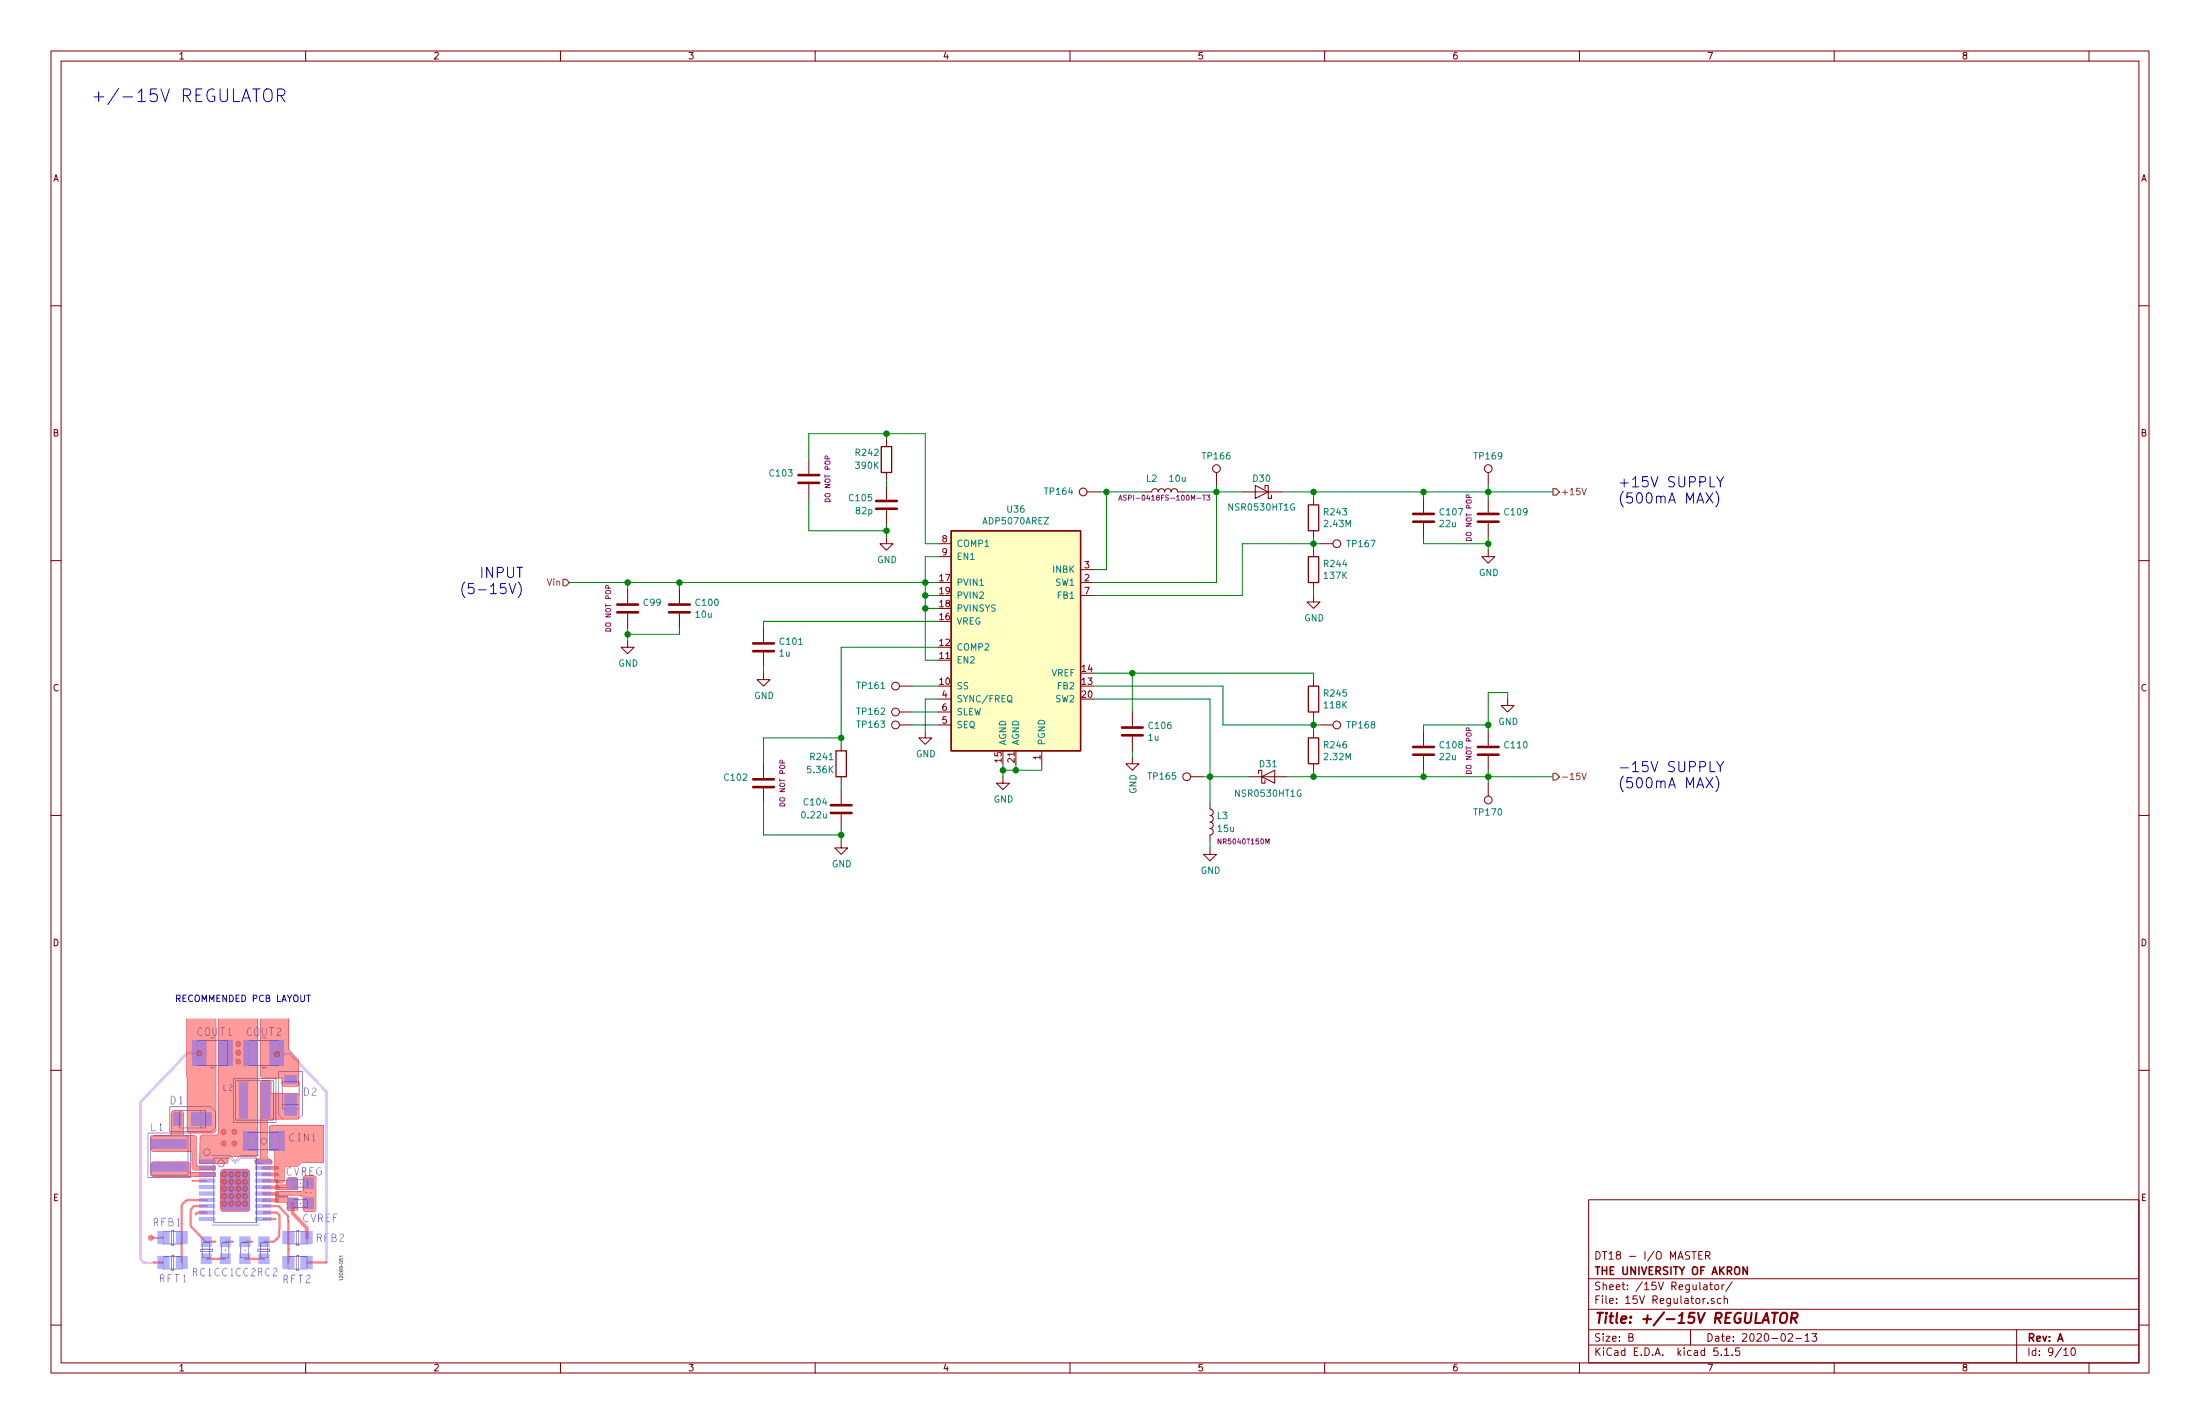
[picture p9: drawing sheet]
EESchema Schematic File Version 4
EELAYER 30 0
EELAYER END
$Descr B 17000 11000
encoding utf-8
Sheet 9 10
Title "+/-15V REGULATOR"
Date "2020-02-13"
Rev "A"
Comp "THE UNIVERSITY OF AKRON"
Comment1 "DT18 - I/O MASTER"
Comment2 ""
Comment3 ""
Comment4 ""
$EndDescr
Wire Wire Line
	7250 4500 7150 4500
Wire Wire Line
	7150 4500 7150 4600
Wire Wire Line
	7150 4700 7250 4700
Wire Wire Line
	7250 4600 7150 4600
Connection ~ 7150 4600
Wire Wire Line
	7150 4600 7150 4700
Wire Wire Line
	7250 4800 5900 4800
Wire Wire Line
	5900 4800 5900 4850
$Comp
L power:GND #PWR0134
U 1 1
P 5900 5200
F 0 "#PWR0134" H 5900 4950 50  0001 C CNN
F 1 "GND" H 5905 5027 50  0000 C CNN
F 2 "" H 5900 5200 50  0001 C CNN
F 3 "" H 5900 5200 50  0001 C CNN
	1    5900 5200
	1    0    0    -1  
$EndComp
Wire Wire Line
	5900 5200 5900 5150
Connection ~ 7150 4500
Wire Wire Line
	5250 4500 5250 4550
Wire Wire Line
	5250 4900 5250 4850
$Comp
L power:GND #PWR0133
U 1 1
P 4850 4950
F 0 "#PWR0133" H 4850 4700 50  0001 C CNN
F 1 "GND" H 4855 4777 50  0000 C CNN
F 2 "" H 4850 4950 50  0001 C CNN
F 3 "" H 4850 4950 50  0001 C CNN
	1    4850 4950
	1    0    0    -1  
$EndComp
Connection ~ 5250 4500
$Comp
L Device:R R241
U 1 1
P 6500 5900
F 0 "R241" H 6550 5850 50  0000 L CNN
F 1 "5.36K" H 6550 5950 50  0000 L CNN
F 2 "Resistor_SMD:R_0603_1608Metric" V 6430 5900 50  0001 C CNN
F 3 "~" H 6500 5900 50  0001 C CNN
	1    6500 5900
	-1   0    0    1   
$EndComp
$Comp
L Device:C C104
U 1 1
P 6500 6250
F 0 "C104" H 6600 6200 50  0000 L CNN
F 1 "0.22u" H 6600 6300 50  0000 L CNN
F 2 "Capacitor_SMD:C_0603_1608Metric" H 6538 6100 50  0001 C CNN
F 3 "~" H 6500 6250 50  0001 C CNN
	1    6500 6250
	-1   0    0    1   
$EndComp
$Comp
L power:GND #PWR0135
U 1 1
P 6500 6500
F 0 "#PWR0135" H 6500 6250 50  0001 C CNN
F 1 "GND" H 6505 6327 50  0000 C CNN
F 2 "" H 6500 6500 50  0001 C CNN
F 3 "" H 6500 6500 50  0001 C CNN
	1    6500 6500
	1    0    0    -1  
$EndComp
$Comp
L power:GND #PWR0137
U 1 1
P 7150 5650
F 0 "#PWR0137" H 7150 5400 50  0001 C CNN
F 1 "GND" H 7155 5477 50  0000 C CNN
F 2 "" H 7150 5650 50  0001 C CNN
F 3 "" H 7150 5650 50  0001 C CNN
	1    7150 5650
	1    0    0    -1  
$EndComp
Wire Wire Line
	7250 5400 7150 5400
Wire Wire Line
	7150 5400 7150 5650
$Comp
L power:GND #PWR0138
U 1 1
P 7750 6000
F 0 "#PWR0138" H 7750 5750 50  0001 C CNN
F 1 "GND" H 7755 5827 50  0000 C CNN
F 2 "" H 7750 6000 50  0001 C CNN
F 3 "" H 7750 6000 50  0001 C CNN
	1    7750 6000
	1    0    0    -1  
$EndComp
Wire Wire Line
	7750 5900 7750 5950
Wire Wire Line
	7750 5950 7850 5950
Wire Wire Line
	7850 5950 7850 5900
Connection ~ 7750 5950
Wire Wire Line
	7750 5950 7750 6000
Wire Wire Line
	7850 5950 8050 5950
Wire Wire Line
	8050 5950 8050 5900
Connection ~ 7850 5950
$Comp
L Device:L L2
U 1 1
P 9000 3800
F 0 "L2" V 9100 3900 50  0000 C CNN
F 1 "10u" V 9100 3700 50  0000 C CNN
F 2 "io-master:L_Abracon_ASPI-0418FS" H 9000 3800 50  0001 C CNN
F 3 "~" H 9000 3800 50  0001 C CNN
F 4 "ASPI-0418FS-100M-T3" V 8950 3800 39  0000 C CNN "Device"
	1    9000 3800
	0    -1   -1   0   
$EndComp
Wire Wire Line
	11000 3850 11000 3800
$Comp
L power:GND #PWR0140
U 1 1
P 9350 6550
F 0 "#PWR0140" H 9350 6300 50  0001 C CNN
F 1 "GND" H 9355 6377 50  0000 C CNN
F 2 "" H 9350 6550 50  0001 C CNN
F 3 "" H 9350 6550 50  0001 C CNN
	1    9350 6550
	1    0    0    -1  
$EndComp
Wire Wire Line
	9350 6550 9350 6500
Wire Wire Line
	9950 6000 10150 6000
Wire Wire Line
	10150 5950 10150 6000
$Comp
L power:GND #PWR0139
U 1 1
P 8750 5850
F 0 "#PWR0139" H 8750 5600 50  0001 C CNN
F 1 "GND" V 8755 5722 50  0000 R CNN
F 2 "" H 8750 5850 50  0001 C CNN
F 3 "" H 8750 5850 50  0001 C CNN
	1    8750 5850
	1    0    0    -1  
$EndComp
Wire Wire Line
	7150 4700 7150 5100
Wire Wire Line
	7150 5100 7250 5100
Connection ~ 7150 4700
Wire Wire Line
	7250 4300 7150 4300
Wire Wire Line
	7150 4300 7150 4500
$Comp
L Device:D_Schottky D30
U 1 1
P 9750 3800
F 0 "D30" H 9750 3700 50  0000 C CNN
F 1 "NSR0530HT1G" H 9750 3950 50  0000 C TNN
F 2 "Diode_SMD:D_SOD-323" H 9750 3800 50  0001 C CNN
F 3 "~" H 9750 3800 50  0001 C CNN
	1    9750 3800
	-1   0    0    1   
$EndComp
$Comp
L Device:D_Schottky D31
U 1 1
P 9800 6000
F 0 "D31" H 9800 6100 50  0000 C CNN
F 1 "NSR0530HT1G" H 9800 5900 50  0000 C TNN
F 2 "Diode_SMD:D_SOD-323" H 9800 6000 50  0001 C CNN
F 3 "~" H 9800 6000 50  0001 C CNN
	1    9800 6000
	1    0    0    -1  
$EndComp
Wire Wire Line
	7150 4200 7250 4200
Wire Wire Line
	6500 5750 6500 5700
Wire Wire Line
	6500 6050 6500 6100
Wire Wire Line
	6500 6500 6500 6450
$Comp
L Device:C C106
U 1 1
P 8750 5650
F 0 "C106" H 8865 5696 50  0000 L CNN
F 1 "1u" H 8865 5605 50  0000 L CNN
F 2 "Capacitor_SMD:C_0603_1608Metric" H 8788 5500 50  0001 C CNN
F 3 "~" H 8750 5650 50  0001 C CNN
	1    8750 5650
	1    0    0    -1  
$EndComp
Wire Wire Line
	8750 5850 8750 5800
Wire Wire Line
	8450 5200 8750 5200
Wire Wire Line
	8750 5200 8750 5500
Wire Wire Line
	10150 5550 10150 5600
Wire Wire Line
	10150 5600 9450 5600
Wire Wire Line
	9450 5600 9450 5300
Wire Wire Line
	9450 5300 8450 5300
Connection ~ 10150 5600
Wire Wire Line
	10150 5600 10150 5650
Wire Wire Line
	8750 5200 10150 5200
Wire Wire Line
	10150 5200 10150 5250
Connection ~ 8750 5200
Wire Wire Line
	9650 6000 9350 6000
Wire Wire Line
	9350 6000 9350 6200
Wire Wire Line
	8450 5400 9350 5400
Wire Wire Line
	9350 5400 9350 6000
Connection ~ 9350 6000
$Comp
L Device:R R245
U 1 1
P 10150 5400
F 0 "R245" H 10220 5446 50  0000 L CNN
F 1 "118K" H 10220 5355 50  0000 L CNN
F 2 "Resistor_SMD:R_0603_1608Metric" V 10080 5400 50  0001 C CNN
F 3 "~" H 10150 5400 50  0001 C CNN
	1    10150 5400
	1    0    0    -1  
$EndComp
$Comp
L Device:R R246
U 1 1
P 10150 5800
F 0 "R246" H 10220 5846 50  0000 L CNN
F 1 "2.32M" H 10220 5755 50  0000 L CNN
F 2 "Resistor_SMD:R_0603_1608Metric" V 10080 5800 50  0001 C CNN
F 3 "~" H 10150 5800 50  0001 C CNN
	1    10150 5800
	1    0    0    -1  
$EndComp
Connection ~ 10150 6000
$Comp
L Device:R R243
U 1 1
P 10150 4000
F 0 "R243" H 10220 4046 50  0000 L CNN
F 1 "2.43M" H 10220 3955 50  0000 L CNN
F 2 "Resistor_SMD:R_0603_1608Metric" V 10080 4000 50  0001 C CNN
F 3 "~" H 10150 4000 50  0001 C CNN
	1    10150 4000
	1    0    0    -1  
$EndComp
$Comp
L Device:R R244
U 1 1
P 10150 4400
F 0 "R244" H 10220 4446 50  0000 L CNN
F 1 "137K" H 10220 4355 50  0000 L CNN
F 2 "Resistor_SMD:R_0603_1608Metric" V 10080 4400 50  0001 C CNN
F 3 "~" H 10150 4400 50  0001 C CNN
	1    10150 4400
	1    0    0    -1  
$EndComp
$Comp
L power:GND #PWR0141
U 1 1
P 10150 4600
F 0 "#PWR0141" H 10150 4350 50  0001 C CNN
F 1 "GND" H 10155 4427 50  0000 C CNN
F 2 "" H 10150 4600 50  0001 C CNN
F 3 "" H 10150 4600 50  0001 C CNN
	1    10150 4600
	1    0    0    -1  
$EndComp
Wire Wire Line
	10150 4600 10150 4550
Wire Wire Line
	10150 4250 10150 4200
Wire Wire Line
	8450 4600 9600 4600
Wire Wire Line
	9600 4600 9600 4200
Wire Wire Line
	9600 4200 10150 4200
Connection ~ 10150 4200
Wire Wire Line
	10150 4200 10150 4150
Wire Wire Line
	9900 3800 10150 3800
Wire Wire Line
	10150 3850 10150 3800
Connection ~ 10150 3800
Wire Wire Line
	8450 4500 9400 4500
Wire Wire Line
	9400 4500 9400 3800
Connection ~ 9400 3800
Wire Wire Line
	9400 3800 9600 3800
Wire Wire Line
	8450 4400 8550 4400
Wire Wire Line
	8550 4400 8550 3800
Wire Wire Line
	8550 3800 8850 3800
Wire Wire Line
	9150 3800 9400 3800
$Comp
L power:GND #PWR0143
U 1 1
P 11650 5400
F 0 "#PWR0143" H 11650 5150 50  0001 C CNN
F 1 "GND" H 11655 5227 50  0000 C CNN
F 2 "" H 11650 5400 50  0001 C CNN
F 3 "" H 11650 5400 50  0001 C CNN
	1    11650 5400
	1    0    0    -1  
$EndComp
Wire Wire Line
	11000 4150 11000 4200
$Comp
L Regulator_Switching:ADP5070AREZ U36
U 1 1
P 7850 5000
F 0 "U36" H 7850 6067 50  0000 C CNN
F 1 "ADP5070AREZ" H 7850 5976 50  0000 C CNN
F 2 "Package_SO:ETSSOP-20-1EP_4.4x6.5mm_P0.65mm_EP3x4.2mm" H 7900 4000 50  0001 C CNN
F 3 "https://www.analog.com/media/en/technical-documentation/data-sheets/ADP5070.pdf" H 7900 3900 50  0001 C CNN
	1    7850 5000
	1    0    0    -1  
$EndComp
$Comp
L Device:L L3
U 1 1
P 9350 6350
F 0 "L3" H 9400 6400 50  0000 L CNN
F 1 "15u" H 9400 6300 50  0000 L CNN
F 2 "Inductor_SMD:L_Taiyo-Yuden_NR-50xx" H 9350 6350 50  0001 C CNN
F 3 "~" H 9350 6350 50  0001 C CNN
F 4 "NR5040T150M" H 9400 6200 39  0000 L CNN "Device"
	1    9350 6350
	1    0    0    -1  
$EndComp
Wire Wire Line
	4850 4500 4850 4550
Connection ~ 4850 4500
Wire Wire Line
	4850 4500 5250 4500
Wire Wire Line
	5250 4900 4850 4900
Wire Wire Line
	4850 4900 4850 4950
Wire Wire Line
	4850 4900 4850 4850
Connection ~ 4850 4900
$Comp
L Device:C C102
U 1 1
P 5900 6050
F 0 "C102" H 6015 6096 50  0000 L CNN
F 1 "C" H 6015 6005 50  0001 L CNN
F 2 "Capacitor_SMD:C_0603_1608Metric" H 5938 5900 50  0001 C CNN
F 3 "~" H 5900 6050 50  0001 C CNN
F 4 "DO NOT POP" V 5750 6050 39  0000 C CNN "Depop"
	1    5900 6050
	-1   0    0    -1  
$EndComp
Wire Wire Line
	6500 5700 5900 5700
Wire Wire Line
	5900 5700 5900 5900
Wire Wire Line
	6500 6450 5900 6450
Wire Wire Line
	5900 6450 5900 6200
Connection ~ 6500 6450
Wire Wire Line
	6500 6450 6500 6400
$Comp
L Device:R R242
U 1 1
P 6850 3550
F 0 "R242" H 6900 3500 50  0000 L CNN
F 1 "390K" H 6900 3600 50  0000 L CNN
F 2 "Resistor_SMD:R_0603_1608Metric" V 6780 3550 50  0001 C CNN
F 3 "~" H 6850 3550 50  0001 C CNN
	1    6850 3550
	-1   0    0    1   
$EndComp
$Comp
L Device:C C105
U 1 1
P 6850 3900
F 0 "C105" H 6950 3850 50  0000 L CNN
F 1 "82p" H 6950 3950 50  0000 L CNN
F 2 "Capacitor_SMD:C_0603_1608Metric" H 6888 3750 50  0001 C CNN
F 3 "~" H 6850 3900 50  0001 C CNN
	1    6850 3900
	-1   0    0    1   
$EndComp
Wire Wire Line
	6850 3700 6850 3750
$Comp
L Device:C C103
U 1 1
P 6250 3700
F 0 "C103" H 6365 3746 50  0000 L CNN
F 1 "C" H 6365 3655 50  0001 L CNN
F 2 "Capacitor_SMD:C_0603_1608Metric" H 6288 3550 50  0001 C CNN
F 3 "~" H 6250 3700 50  0001 C CNN
F 4 "DO NOT POP" V 6100 3700 39  0000 C CNN "Depop"
	1    6250 3700
	-1   0    0    -1  
$EndComp
Wire Wire Line
	6250 3350 6250 3550
Wire Wire Line
	6250 4100 6250 3850
Wire Wire Line
	6250 3350 6850 3350
Wire Wire Line
	6850 3350 6850 3400
Wire Wire Line
	6850 4050 6850 4100
Wire Wire Line
	6250 4100 6850 4100
Connection ~ 6850 4100
Wire Wire Line
	6850 4100 6850 4150
$Comp
L power:GND #PWR0136
U 1 1
P 6850 4150
F 0 "#PWR0136" H 6850 3900 50  0001 C CNN
F 1 "GND" H 6855 3977 50  0000 C CNN
F 2 "" H 6850 4150 50  0001 C CNN
F 3 "" H 6850 4150 50  0001 C CNN
	1    6850 4150
	1    0    0    -1  
$EndComp
Wire Wire Line
	6850 3350 7150 3350
Connection ~ 6850 3350
Wire Wire Line
	7150 3350 7150 4200
Wire Wire Line
	4400 4500 4850 4500
$Comp
L Connector:TestPoint TP161
U 1 1
P 7050 5300
F 0 "TP161" V 7050 5500 50  0000 L CNN
F 1 "SS" H 7108 5327 50  0001 L CNN
F 2 "TestPoint:TestPoint_Pad_D1.0mm" H 7250 5300 50  0001 C CNN
F 3 "~" H 7250 5300 50  0001 C CNN
	1    7050 5300
	0    -1   -1   0   
$EndComp
$Comp
L Connector:TestPoint TP163
U 1 1
P 7050 5600
F 0 "TP163" V 7050 5800 50  0000 L CNN
F 1 "SEQ" H 7108 5627 50  0001 L CNN
F 2 "TestPoint:TestPoint_Pad_D1.0mm" H 7250 5600 50  0001 C CNN
F 3 "~" H 7250 5600 50  0001 C CNN
	1    7050 5600
	0    -1   -1   0   
$EndComp
Wire Wire Line
	7050 5600 7250 5600
Wire Wire Line
	7050 5300 7250 5300
Wire Wire Line
	7050 5500 7250 5500
Wire Wire Line
	7250 5000 6500 5000
Wire Wire Line
	6500 5000 6500 5700
Connection ~ 6500 5700
$Comp
L Device:C C109
U 1 1
P 11500 4000
F 0 "C109" H 11615 4046 50  0000 L CNN
F 1 "C" H 11615 3955 50  0001 L CNN
F 2 "Capacitor_SMD:C_1210_3225Metric" H 11538 3850 50  0001 C CNN
F 3 "~" H 11500 4000 50  0001 C CNN
F 4 "DO NOT POP" V 11350 4000 39  0000 C CNN "Depop"
	1    11500 4000
	1    0    0    -1  
$EndComp
$Comp
L Device:C C110
U 1 1
P 11500 5800
F 0 "C110" H 11615 5846 50  0000 L CNN
F 1 "C" H 11615 5755 50  0001 L CNN
F 2 "Capacitor_SMD:C_1210_3225Metric" H 11538 5650 50  0001 C CNN
F 3 "~" H 11500 5800 50  0001 C CNN
F 4 "DO NOT POP" V 11350 5800 39  0000 C CNN "Depop"
	1    11500 5800
	1    0    0    -1  
$EndComp
$Comp
L Connector:TestPoint TP164
U 1 1
P 8500 3800
F 0 "TP164" V 8500 4000 50  0000 L CNN
F 1 "INBK" H 8558 3827 50  0001 L CNN
F 2 "TestPoint:TestPoint_Pad_D1.0mm" H 8700 3800 50  0001 C CNN
F 3 "~" H 8700 3800 50  0001 C CNN
	1    8500 3800
	0    -1   -1   0   
$EndComp
Wire Wire Line
	8500 3800 8550 3800
Connection ~ 8550 3800
$Comp
L Connector:TestPoint TP167
U 1 1
P 10200 4200
F 0 "TP167" V 10200 4400 50  0000 L CNN
F 1 "FB1" H 10258 4227 50  0001 L CNN
F 2 "TestPoint:TestPoint_Pad_D1.0mm" H 10400 4200 50  0001 C CNN
F 3 "~" H 10400 4200 50  0001 C CNN
	1    10200 4200
	0    1    1    0   
$EndComp
$Comp
L Connector:TestPoint TP168
U 1 1
P 10200 5600
F 0 "TP168" V 10200 5800 50  0000 L CNN
F 1 "FB2" H 10258 5627 50  0001 L CNN
F 2 "TestPoint:TestPoint_Pad_D1.0mm" H 10400 5600 50  0001 C CNN
F 3 "~" H 10400 5600 50  0001 C CNN
	1    10200 5600
	0    1    1    0   
$EndComp
Wire Wire Line
	10200 5600 10150 5600
Wire Wire Line
	10200 4200 10150 4200
$Comp
L Connector:TestPoint TP166
U 1 1
P 9400 3750
F 0 "TP166" H 9400 3950 50  0000 C BNN
F 1 "SW1" H 9458 3777 50  0001 L CNN
F 2 "TestPoint:TestPoint_Pad_D1.0mm" H 9600 3750 50  0001 C CNN
F 3 "~" H 9600 3750 50  0001 C CNN
	1    9400 3750
	1    0    0    -1  
$EndComp
Wire Wire Line
	9400 3750 9400 3800
$Comp
L Connector:TestPoint TP165
U 1 1
P 9300 6000
F 0 "TP165" V 9300 6200 50  0000 L CNN
F 1 "SW2" H 9358 6027 50  0001 L CNN
F 2 "TestPoint:TestPoint_Pad_D1.0mm" H 9500 6000 50  0001 C CNN
F 3 "~" H 9500 6000 50  0001 C CNN
	1    9300 6000
	0    -1   -1   0   
$EndComp
Wire Wire Line
	9300 6000 9350 6000
Wire Wire Line
	11500 4150 11500 4200
Wire Wire Line
	11500 3800 11500 3850
Wire Wire Line
	11000 5600 11000 5650
Wire Wire Line
	11500 5600 11500 5650
Wire Wire Line
	11500 5950 11500 6000
$Comp
L Connector:TestPoint TP169
U 1 1
P 11500 3750
F 0 "TP169" H 11500 3950 50  0000 C BNN
F 1 "+15V" H 11558 3777 50  0001 L CNN
F 2 "TestPoint:TestPoint_Pad_D1.0mm" H 11700 3750 50  0001 C CNN
F 3 "~" H 11700 3750 50  0001 C CNN
	1    11500 3750
	1    0    0    -1  
$EndComp
$Comp
L Connector:TestPoint TP170
U 1 1
P 11500 6050
F 0 "TP170" H 11500 6250 50  0000 C BNN
F 1 "-15V" H 11558 6077 50  0001 L CNN
F 2 "TestPoint:TestPoint_Pad_D1.0mm" H 11700 6050 50  0001 C CNN
F 3 "~" H 11700 6050 50  0001 C CNN
	1    11500 6050
	-1   0    0    1   
$EndComp
Wire Wire Line
	11000 5950 11000 6000
Connection ~ 11000 6000
Wire Wire Line
	11000 6000 11500 6000
Connection ~ 11500 6000
Wire Wire Line
	11000 5600 11500 5600
Connection ~ 11500 5600
Wire Wire Line
	11650 5400 11650 5350
Wire Wire Line
	11650 5350 11500 5350
Wire Wire Line
	11500 5350 11500 5600
Connection ~ 11000 3800
Wire Wire Line
	11000 3800 11500 3800
Connection ~ 11500 3800
Wire Wire Line
	11000 4200 11500 4200
$Comp
L power:GND #PWR0142
U 1 1
P 11500 4250
F 0 "#PWR0142" H 11500 4000 50  0001 C CNN
F 1 "GND" H 11505 4077 50  0000 C CNN
F 2 "" H 11500 4250 50  0001 C CNN
F 3 "" H 11500 4250 50  0001 C CNN
	1    11500 4250
	1    0    0    -1  
$EndComp
Wire Wire Line
	11500 4250 11500 4200
Connection ~ 11500 4200
Wire Wire Line
	11500 3750 11500 3800
Wire Wire Line
	11500 6050 11500 6000
$Comp
L Device:C C101
U 1 1
P 5900 5000
F 0 "C101" H 6015 5046 50  0000 L CNN
F 1 "1u" H 6015 4955 50  0000 L CNN
F 2 "Capacitor_SMD:C_0603_1608Metric" H 5938 4850 50  0001 C CNN
F 3 "~" H 5900 5000 50  0001 C CNN
	1    5900 5000
	1    0    0    -1  
$EndComp
$Comp
L Device:C C100
U 1 1
P 5250 4700
F 0 "C100" H 5365 4746 50  0000 L CNN
F 1 "10u" H 5365 4655 50  0000 L CNN
F 2 "Capacitor_SMD:C_0805_2012Metric" H 5288 4550 50  0001 C CNN
F 3 "~" H 5250 4700 50  0001 C CNN
	1    5250 4700
	1    0    0    -1  
$EndComp
$Comp
L Device:C C99
U 1 1
P 4850 4700
F 0 "C99" H 4965 4746 50  0000 L CNN
F 1 "C" H 4965 4655 50  0001 L CNN
F 2 "Capacitor_SMD:C_1210_3225Metric" H 4888 4550 50  0001 C CNN
F 3 "~" H 4850 4700 50  0001 C CNN
F 4 "DO NOT POP" V 4700 4700 39  0000 C CNN "Depop"
	1    4850 4700
	1    0    0    -1  
$EndComp
$Comp
L Device:C C107
U 1 1
P 11000 4000
F 0 "C107" H 11115 4046 50  0000 L CNN
F 1 "22u" H 11115 3955 50  0000 L CNN
F 2 "Capacitor_SMD:C_1210_3225Metric" H 11038 3850 50  0001 C CNN
F 3 "~" H 11000 4000 50  0001 C CNN
	1    11000 4000
	1    0    0    -1  
$EndComp
$Comp
L Device:C C108
U 1 1
P 11000 5800
F 0 "C108" H 11115 5846 50  0000 L CNN
F 1 "22u" H 11115 5755 50  0000 L CNN
F 2 "Capacitor_SMD:C_1210_3225Metric" H 11038 5650 50  0001 C CNN
F 3 "~" H 11000 5800 50  0001 C CNN
	1    11000 5800
	1    0    0    -1  
$EndComp
Text HLabel 12000 3800 2    50   Output ~ 0
+15V
Text HLabel 12000 6000 2    50   Output ~ 0
-15V
Text Notes 12500 3900 0    79   ~ 0
+15V SUPPLY\n(500mA MAX)
Text Notes 12500 6100 0    79   ~ 0
-15V SUPPLY\n(500mA MAX)
Text HLabel 4400 4500 0    50   Input ~ 0
Vin
Wire Wire Line
	11500 3800 12000 3800
Wire Wire Line
	11500 6000 12000 6000
Wire Wire Line
	5250 4500 7150 4500
Wire Wire Line
	10150 3800 11000 3800
Wire Wire Line
	10150 6000 11000 6000
Text Notes 4050 4600 2    79   ~ 0
INPUT\n(5-15V)
Text Notes 700  800  0    98   ~ 0
+/-15V REGULATOR
Text Notes 1350 7750 0    50   ~ 0
RECOMMENDED PCB LAYOUT
$Comp
L Connector:TestPoint TP162
U 1 1
P 7050 5500
F 0 "TP162" V 7050 5700 50  0000 L CNN
F 1 "SLEW" H 7108 5527 50  0001 L CNN
F 2 "TestPoint:TestPoint_Pad_D1.0mm" H 7250 5500 50  0001 C CNN
F 3 "~" H 7250 5500 50  0001 C CNN
	1    7050 5500
	0    -1   -1   0   
$EndComp
$EndSCHEMATC
